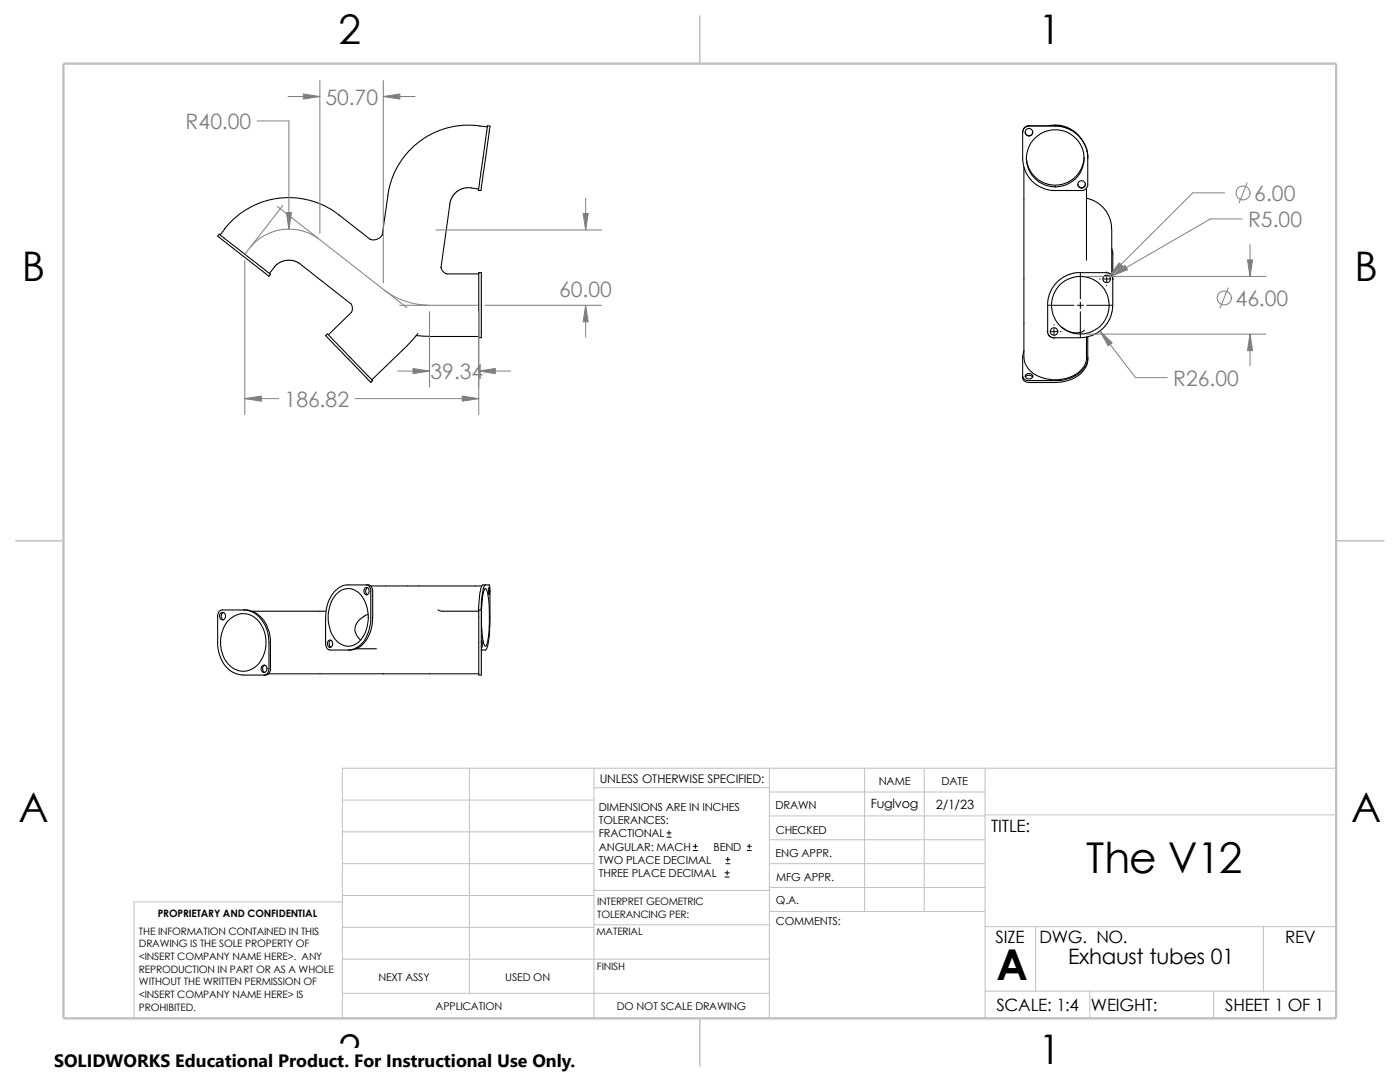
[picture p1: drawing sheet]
<svg xmlns="http://www.w3.org/2000/svg" width="279mm" height="216mm" viewBox="0 0 279 216" stroke-linecap="round" stroke-linejoin="round" font-family="sans-serif">
<g fill="none" stroke="#c0c0c0" stroke-width=".2">
<path d="M68.3 159.6h50.2M93.7 153.3v44.9M118.5 153.3v49.9M118.5 157.2h35M153.5 153.3v49.9M153.5 158h43.1M172.6 153.3v28.6M184.4 153.3v28.6M196.6 153.3v49.9M266.7 153.3h-198.4v49.9M68.3 180h-41.5v23.2M68.3 172.3h50.2"/>
<path d="M68.3 178.7h50.2M68.3 166h50.2M118.5 177.7h35.1M153.5 162.8h43.1M153.5 167.6h43.1M153.5 172.3h43.1M153.5 177.1h43.1M196.6 162.6h70.1M68.3 185h50.2M68.3 198.2h85.2M68.3 191.4h85.2M118.5 184.5h35.1"/>
<path d="M153.6 181.9h43M196.6 184.9h70.1M196.6 197.8h70.1M206.7 184.9v12.9M217.5 197.8v5.4M242.2 197.8v5.4M252.1 184.9v12.9"/>
</g>
<path d="M139.7 3.2v9.5M3.1 107.9h9.6M266.7 107.9h9.5M139.7 203.2v9.5" fill="none" stroke="#c0c0c0" stroke-width=".21"/>
<path d="M12.7 12.7h254v190.5h-254z" fill="none" stroke="#c0c0c0" stroke-width=".47"/>
<g fill="none" stroke="#000" stroke-width=".21">
<path d="M94 37.5l1.5 .2M94 37.5h-1.3l-1.2 .5-.9 .8-.6 1.1-1.9 13.5M97.2 25.3l-2.2-.3h-2.5l-3.3 .5-2.2 .8-1.7 .8-1.6 1.1-2.1 1.9-2.2 3-.8 1.7-.7 1.8-.5 2.2-1.1 8.1M97.3 25.1h.5v.2l-1.8 12.6-.5 .1zM204.1 26.4a1.3 1.3 0 0 1 1.3-1.3h5.2a6.5 6.5 0 0 1 6.5 6.5M204.3 33.4v37.9a4.7 4.7 0 0 0 4.1 4.2 7.4 7.4 0 0 0 7.8-2.2l.4-.8 .2-.8v-4.4M204.5 25.4l.6-.3h5.5a6.4 6.4 0 0 1 6.5 6.4v5.3a1.16 1.16 0 0 1-1.2 1.2h-5.3a6.4 6.4 0 0 1-6.5-6.4v-5.3zM204.6 26.4a.77 .77 0 0 0 .8 .7 .77 .77 0 0 0 .7-.7M204.8 31.4l.2 1.2 .4 1.1 1.1 1.6 1.6 1.1 1.1 .4 1.2 .2 1.2-.1 1.3-.4 .8-.5 .9-.7 1.2-1.6 .4-1.1 .2-1.2M209.3 25.1l1.5-.2 1.8 .4 1.3 .6 1.2 1M215.1 36.7a.76 .76 0 0 0 .8 .8 .76 .76 0 0 0 .7-.8M216.8 39.5l1.7 .6 1.4 1 1 1.2 .7 1.6 .3 1.8v9.2"/>
<path d="M216.8 37.5v14.4M43.7 46.7l10.3 8-.3 .4-10.3-8zM44.8 45.6l1.9-2 1.2-1 2.9-1.7 1.9-.7 2.3-.6 2.4-.2 1.4 .1 3.2 .5 2.2 .8 1.6 .8 8.1 6.2M44.9 45.7l-1 1.2M60 52.7l10 7.9M60 52.7l-1.6-.7-.8-.1-.9 .1-1.5 .7-1.4 1.9M76.3 46.8a2.02 2.02 0 0 1-2.5 1M88 53.3a1.62 1.62 0 0 0 1.2 1.4M89.2 54.7h6.3M95.5 54.4h.6v13h-.6zM221.9 49.6l.2 .8v4.1l-.2 .3M222.1 54l-.2 .4"/>
<path d="M65 67l.4-.4 9 9.3-.4 .4zM70 60.6a1.63 1.63 0 0 1 .1 1.8M70.1 62.3l-4.6 4.5M83.1 67l2.6 .1M83.4 66.5l-2.1 2.5-7.1 6.8M85.7 67.1h9.8M204.6 75.2a.93 .93 0 0 1 1.5 0M204.8 74.7a.77 .77 0 0 1 .8-.2 .77 .77 0 0 1 .5 .7 .81 .81 0 0 1-.8 .4 .81 .81 0 0 1-.7-.6zM209 60.9l.3-1.8 .7-1.6 1.2-1.5 1.7-1.1 2-.5h6l.6 .2 .5 .6v6.7l-.5 1.7-1.2 1.7-1.4 1.2-2.1 .8-1.2 .1h-5.2M209.1 60.9v5.6l.4 .6 .9 .3M211.9 65.3l.1 .1M212 65.4a3.4 3.4 0 0 0 4.4 .5"/>
<path d="M217 67.2l.1 4.4a5 5 0 0 1-4.2 4.4l-2.3 .3h-5.2a1.21 1.21 0 0 1-1.3-.9v-4.1l.2-1.3M217.1 71.3a5 5 0 0 1-4.2 4.3l-1.7 .3h-5.8a1.13 1.13 0 0 1-1.3-.8M66.8 118l1.1-.9 1.2-.4h4.4a1.05 1.05 0 0 1 .9 1.2v5.3a6.6 6.6 0 0 1-3.3 6.3l-1.3 .2h-3.9a1.13 1.13 0 0 1-.9-1.3v-5.2a7.7 7.7 0 0 1 1.8-5.2zM67.1 118.6a3.2 3.2 0 0 1 5.5 1 7.4 7.4 0 0 1-1.1 8.6 3.2 3.2 0 0 1-5-1.2 7.5 7.5 0 0 1 .6-8.4zM72.8 117.3a.53 .53 0 0 1 .6 0 .53 .53 0 0 1 .3 .6 .56 .56 0 0 1-.5 .8 .56 .56 0 0 1-.6-.8zM73.2 116.7a1.07 1.07 0 0 1 .8 1.2v5.3a6.5 6.5 0 0 1-3.3 6.3l-1.2 .2M73.3 117.2a.93 .93 0 0 0 0 1.5M74 116.9h22.1M96.7 117.6l.2-.2a1.91 1.91 0 0 1 .5 1.6 27.6 27.6 0 0 1-.3 9.7l-.2 .2a1.51 1.51 0 0 1-.5-1.3 28.9 28.9 0 0 1 .2-9.9zM96.9 116.7a2.1 2.1 0 0 0-.6 1.7l-.3 3.3M97.6 117.2v1.5l-.1-.5zM43.7 122l.5-.3h4.7a5.5 5.5 0 0 1 4.9 4.7l.2 1.2v5.8a1.19 1.19 0 0 1-1 1.3h-4.4a5.5 5.5 0 0 1-5-4.7l-.2-1.2v-6.1z"/>
<path d="M43.9 122.5a.63 .63 0 0 1 .9-.2 .63 .63 0 0 1 .2 .8 .64 .64 0 0 1-.9 .5 .64 .64 0 0 1-.2-1zM44.6 122.2a.82 .82 0 0 0 0 1.5M46 123.4a3.9 3.9 0 0 1 6.2 1.4 6.5 6.5 0 0 1-1.7 8.6 4.1 4.1 0 0 1-6-2.5 6.8 6.8 0 0 1 1.5-7.5zM48.6 121.7a5.4 5.4 0 0 1 4.9 4.7l.2 1.8v5.2a1.19 1.19 0 0 1-1 1.3M52.2 133a.66 .66 0 0 1 1 0 .66 .66 0 0 1-.1 1 .63 .63 0 0 1-.9 0 .63 .63 0 0 1 0-.9zM52.8 132.7a.82 .82 0 0 0 0 1.5M53.6 134.5h41.9M65.1 122h-14.9M65.5 127.8a.7 .7 0 0 1 .9 .5 .7 .7 0 0 1-.4 .9 .77 .77 0 0 1-.7-.5 .77 .77 0 0 1 .2-.9zM66 127.8a.89 .89 0 0 0 0 1.4M71.1 129.5h4M72.7 122.9a3 3 0 0 0-1.8 3.2l.5 1 .6 .6"/>
<path d="M73.4 122.6l-.7 .4M87.4 121.7l.9 .3h7.2M95.5 122l.2-3.2a2.97 2.97 0 0 1 .7-2.1h1.3v.4l.1 6.1a16.3 16.3 0 0 1-.8 6.5h-.9M95.5 121.7h.6v13h-.6zM96.1 128.1v-.4l.2 .4-.2 1.1v-.3M96.1 129.5v.2"/>
<circle cx="205.3" cy="26.4" r=".75"/>
<circle cx="210.6" cy="31.6" r="5.7"/>
<circle cx="215.8" cy="36.8" r=".75"/>
<circle cx="220.9" cy="55.7" r=".75"/>
<circle cx="210.4" cy="66.1" r=".75"/>
<circle cx="215.6" cy="60.9" r="5.8"/>
</g>
<g fill="none" stroke="#808080" stroke-width=".2">
<path d="M57.5 19.3h6.3M63.8 16.1v30.5M76.5 19.3h6.3M76.5 16.1v40.4M51.3 24.1h6.4v21.6M116.9 39.5v6.4M244.4 38.5h-6.4l-16.6 16.6M248.9 36.5l-1.6 4M48.9 50.7a10.2 10.2 0 0 1 14.9-2.9l12.7 9.9a15.6 15.6 0 0 0 9.2 3.2h9.8M48.9 52v30.7M55.3 41.2l8.3 6.4M56.4 41l-6.4 8.3"/>
<path d="M76.8 57.9l4.4 3.5M87 45.9h33.1M216.9 55.2h35.7M245.1 57.4l-1.6 4.1M247.9 43.7h-6.3l-19.6 11.3M249.5 48.8v6.4M48.9 79.5h6.7M70.9 79.5h24.6M79.4 74h6.3M79.8 60.9h5.6M85.7 62.2v15M95.5 62.2v20.5"/>
<path d="M95.5 74h6.4M96.8 60.9h23.3M116.9 60.9v6.4M216.9 66.7h35.7M219.5 66.1l7.1 9.3h6.4M249.5 66.7v6.3"/>
<circle cx="248.1" cy="38.5" r="1.4"/>
<circle cx="244.3" cy="59.5" r="1.4"/>
</g>
<g fill="none" stroke="#000" stroke-width=".2">
<path d="M215.6 54.5v5.1M219.5 55.7h.1M220.2 55.7h1.3M220.9 54.3v.1M220.9 55v1.3M220.9 56.9v.1M222.1 55.7h.1M209 66.2h.1M209.2 60.9h5.1M209.7 66.2h1.3M210.4 64.8v.1M210.4 65.5v1.3"/>
<path d="M210.4 67.4v.1M211.6 66.2h.2M215 60.9h1.2M215.6 60.3v1.3M215.6 62.2v5.1M216.9 60.9h5.1M133.1 167h.8M133.1 166.2h.8M133.5 165.8v.8M138.3 169.7h.9M138.3 168.9h.9M138.8 168.4v.9"/>
<path d="M144.7 175h.8M144.7 174.2h.8M144.9 172.3h.8M144.9 171.5h.8M145.1 173.7v.9M145.2 171.1v.8M149.1 169.7h.8M149.1 168.9h.8M149.5 168.4v.9"/>
</g>
<g fill="#808080" stroke="#808080" stroke-width=".2">
<path d="M60.5 18.8l3.3 .5-3.3 .5z"/>
<path d="M76.5 19.3l3.3-.5v1z"/>
<path d="M57.1 42.4h1.1l-.5 3.3z"/>
<path d="M48.9 79.5l3.3-.5v1.1z"/>
<path d="M116.9 60.9l.5 3.3h-1z"/>
<path d="M92.2 79l3.3 .5-3.3 .6z"/>
<path d="M116.4 42.6h1l-.5 3.3z"/>
<path d="M95.5 74l3.3-.5v1z"/>
<path d="M82.4 73.5l3.3 .5-3.3 .5z"/>
<path d="M249.5 66.7l.5 3.3h-1z"/>
<path d="M219.5 66.1l2.5 2.3-.9 .6z"/>
<path d="M223.4 52.5l.7 .6-2.7 2z"/>
<path d="M249 51.9h1l-.5 3.3z"/>
<path d="M222 55l2.5-2 .5 .8z"/>
</g>
<path d="M10.8 209.2h104.1v6.7h-104.1z" fill="#fff"/>
<g font-size="8.5">
<text x="216.8" y="174.1">The V12</text>
<text x="198.8" y="195.5">A</text>
</g>
<g font-size="8.1">
<text x="67.6" y="8.8">2</text>
<text x="207.3" y="8.8">1</text>
<text x="4.4" y="56.1">B</text>
<text x="270.3" y="56.1">B</text>
<text x="3.7" y="164.1">A</text>
<text x="269.6" y="164.1">A</text>
<text x="67.6" y="212.3">2</text>
<text x="207.3" y="212.3">1</text>
</g>
<g font-size="4.2" fill="#808080">
<text x="64.9" y="21">50.70</text>
<text x="37" y="25.8">R40.00</text>
<text x="250.3" y="40.1">6.00</text>
<text x="249.1" y="45.4">R5.00</text>
<text x="111.6" y="59.3">60.00</text>
<text x="246.6" y="61.1">46.00</text>
<text x="85.9" y="75.7">39.34</text>
<text x="234.1" y="77">R26.00</text>
<text x="56.8" y="81.2">186.82</text>
</g>
<text font-size="4.2" x="213.1" y="192.4">Exhaust tubes 01</text>
<text font-size="3.6" x="10.8" y="213">SOLIDWORKS Educational Product. For Instructional Use Only.</text>
<g font-size="3.4">
<text x="197.8" y="166">TITLE:</text>
<text x="198.7" y="188.1">SIZE</text>
<text x="207.5" y="188.1">DWG. NO.</text>
<text x="256.5" y="188.2">REV</text>
<text x="198.8" y="201.7">SCALE: 1:4</text>
<text x="217.7" y="201.8">WEIGHT:</text>
<text x="244.5" y="201.7">SHEET 1 OF 1</text>
</g>
<g font-size="2.5">
<text x="173.8" y="161.3">Fuglvog</text>
<text x="186.7" y="161.4">2/1/23</text>
</g>
<text font-size="2.4" x="119.7" y="156.2">UNLESS OTHERWISE SPECIFIED:</text>
<g font-size="2.2">
<text x="119.5" y="161.8">DIMENSIONS ARE IN INCHES</text>
<text x="154.8" y="161.5">DRAWN</text>
<text x="175.4" y="156.7">NAME</text>
<text x="187.9" y="156.7">DATE</text>
<text x="119.5" y="164.4">TOLERANCES:</text>
<text x="119.5" y="167.1">FRACTIONAL</text>
<text x="154.8" y="166.3">CHECKED</text>
<text x="119.5" y="172.4">TWO PLACE DECIMAL</text>
<text x="119.5" y="169.8">ANGULAR: MACH</text>
<text x="142.4" y="169.8">BEND</text>
<text x="154.8" y="171">ENG APPR.</text>
<text x="119.5" y="175">THREE PLACE DECIMAL</text>
<text x="154.9" y="175.7">MFG APPR.</text>
<text x="154.9" y="184.7">COMMENTS:</text>
<text x="154.9" y="180.5">Q.A.</text>
</g>
<g font-size="2.1">
<text x="75.5" y="195.7">NEXT ASSY</text>
<text x="100.8" y="195.7">USED ON</text>
<text x="86.9" y="201.5">APPLICATION</text>
<text x="123.1" y="201.6">DO NOT SCALE DRAWING</text>
</g>
<g font-size="2">
<text x="31.5" y="183">PROPRIETARY AND CONFIDENTIAL</text>
<text x="119.2" y="180.6">INTERPRET GEOMETRIC</text>
<text x="119.2" y="183.1">TOLERANCING PER:</text>
<text x="27.7" y="186.5">THE INFORMATION CONTAINED IN THIS</text>
<text x="27.7" y="189.1">DRAWING IS THE SOLE PROPERTY OF</text>
<text x="27.7" y="191.6">&lt;INSERT COMPANY NAME HERE&gt;. ANY</text>
<text x="119" y="186.6">MATERIAL</text>
<text x="27.7" y="194.1">REPRODUCTION IN PART OR AS A WHOLE</text>
<text x="27.7" y="196.6">WITHOUT THE WRITTEN PERMISSION OF</text>
<text x="119.1" y="193.5">FINISH</text>
<text x="27.7" y="199.1">&lt;INSERT COMPANY NAME HERE&gt; IS</text>
<text x="27.7" y="201.7">PROHIBITED.</text>
</g>
</svg>
